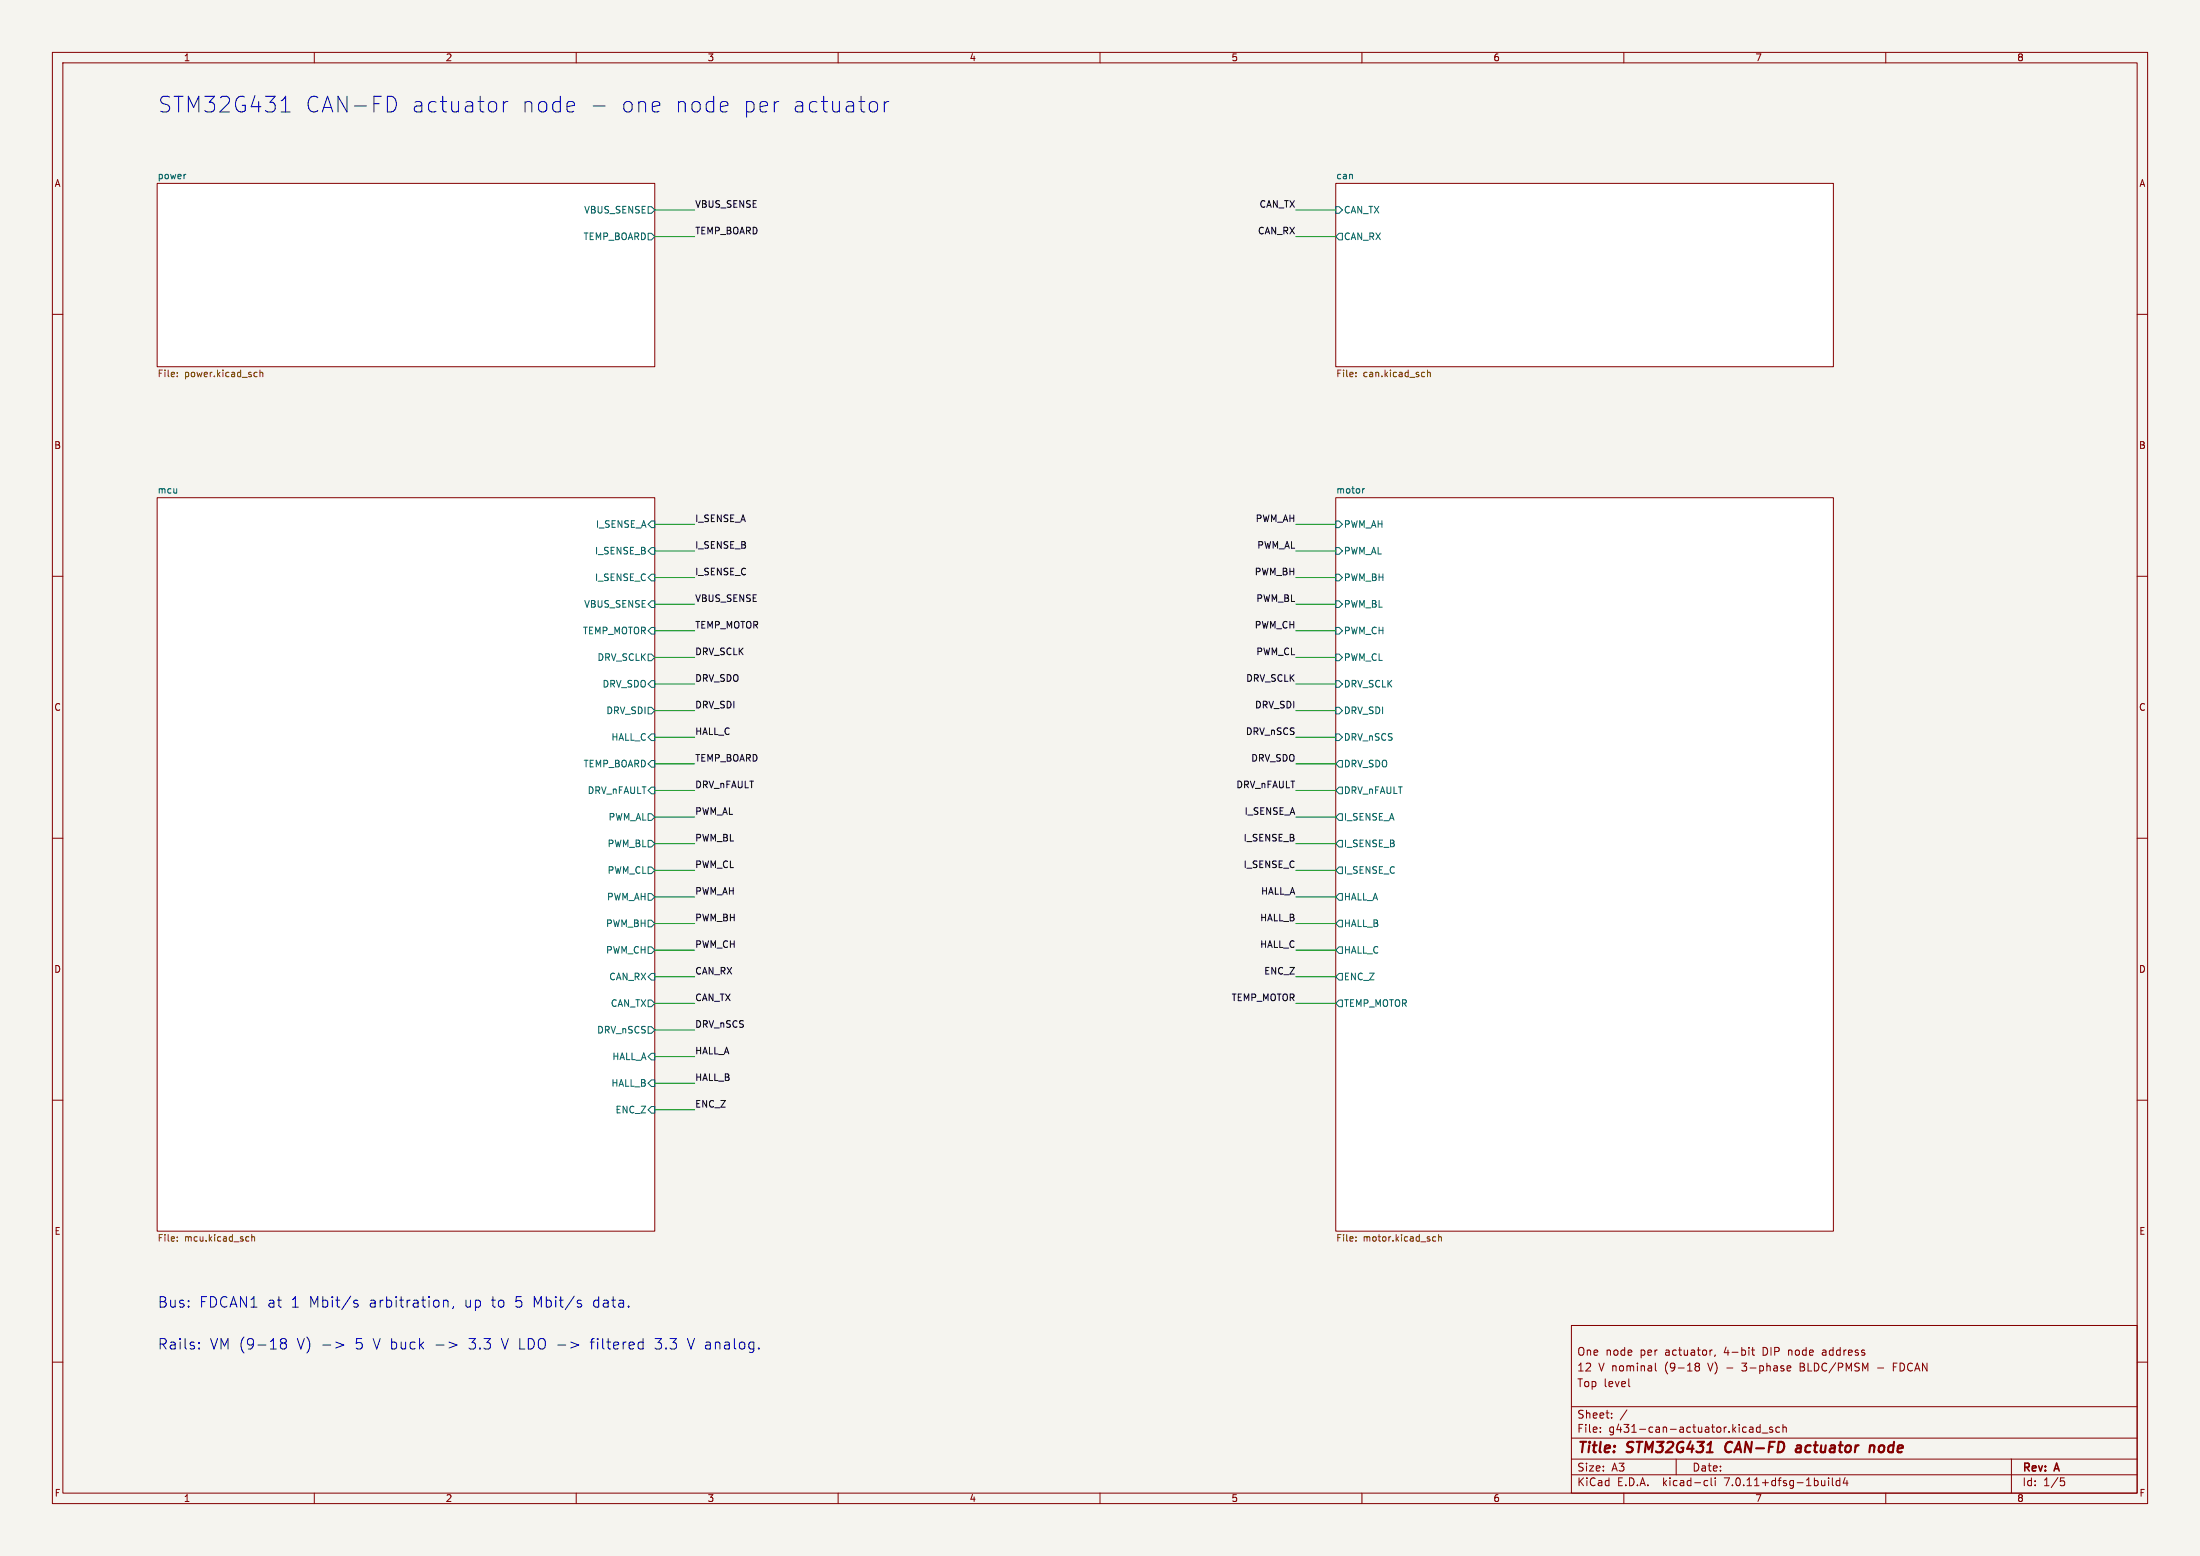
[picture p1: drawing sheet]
(kicad_sch (version 20230121) (generator eeschema)

 (paper "A3")

 (title_block
  (title "STM32G431 CAN-FD actuator node")
  (rev "A")
  (comment 1 "Top level")
  (comment 2 "12 V nominal (9-18 V) - 3-phase BLDC/PMSM - FDCAN")
  (comment 3 "One node per actuator, 4-bit DIP node address"))

 (lib_symbols)

 (wire (pts (xy 125 40.08) (xy 132.62 40.08)) (stroke (width 0) (type default)))
 (wire (pts (xy 125 45.16) (xy 132.62 45.16)) (stroke (width 0) (type default)))
 (wire (pts (xy 125 100.08) (xy 132.62 100.08)) (stroke (width 0) (type default)))
 (wire (pts (xy 125 105.16) (xy 132.62 105.16)) (stroke (width 0) (type default)))
 (wire (pts (xy 125 110.24) (xy 132.62 110.24)) (stroke (width 0) (type default)))
 (wire (pts (xy 125 115.32) (xy 132.62 115.32)) (stroke (width 0) (type default)))
 (wire (pts (xy 125 120.4) (xy 132.62 120.4)) (stroke (width 0) (type default)))
 (wire (pts (xy 125 125.48) (xy 132.62 125.48)) (stroke (width 0) (type default)))
 (wire (pts (xy 125 130.56) (xy 132.62 130.56)) (stroke (width 0) (type default)))
 (wire (pts (xy 125 135.64) (xy 132.62 135.64)) (stroke (width 0) (type default)))
 (wire (pts (xy 125 140.72) (xy 132.62 140.72)) (stroke (width 0) (type default)))
 (wire (pts (xy 125 145.8) (xy 132.62 145.8)) (stroke (width 0) (type default)))
 (wire (pts (xy 125 150.88) (xy 132.62 150.88)) (stroke (width 0) (type default)))
 (wire (pts (xy 125 155.96) (xy 132.62 155.96)) (stroke (width 0) (type default)))
 (wire (pts (xy 125 161.04) (xy 132.62 161.04)) (stroke (width 0) (type default)))
 (wire (pts (xy 125 166.12) (xy 132.62 166.12)) (stroke (width 0) (type default)))
 (wire (pts (xy 125 171.2) (xy 132.62 171.2)) (stroke (width 0) (type default)))
 (wire (pts (xy 125 176.28) (xy 132.62 176.28)) (stroke (width 0) (type default)))
 (wire (pts (xy 125 181.36) (xy 132.62 181.36)) (stroke (width 0) (type default)))
 (wire (pts (xy 125 186.44) (xy 132.62 186.44)) (stroke (width 0) (type default)))
 (wire (pts (xy 125 191.52) (xy 132.62 191.52)) (stroke (width 0) (type default)))
 (wire (pts (xy 125 196.6) (xy 132.62 196.6)) (stroke (width 0) (type default)))
 (wire (pts (xy 125 201.68) (xy 132.62 201.68)) (stroke (width 0) (type default)))
 (wire (pts (xy 125 206.76) (xy 132.62 206.76)) (stroke (width 0) (type default)))
 (wire (pts (xy 125 211.84) (xy 132.62 211.84)) (stroke (width 0) (type default)))
 (wire (pts (xy 255 40.08) (xy 247.38 40.08)) (stroke (width 0) (type default)))
 (wire (pts (xy 255 45.16) (xy 247.38 45.16)) (stroke (width 0) (type default)))
 (wire (pts (xy 255 100.08) (xy 247.38 100.08)) (stroke (width 0) (type default)))
 (wire (pts (xy 255 105.16) (xy 247.38 105.16)) (stroke (width 0) (type default)))
 (wire (pts (xy 255 110.24) (xy 247.38 110.24)) (stroke (width 0) (type default)))
 (wire (pts (xy 255 115.32) (xy 247.38 115.32)) (stroke (width 0) (type default)))
 (wire (pts (xy 255 120.4) (xy 247.38 120.4)) (stroke (width 0) (type default)))
 (wire (pts (xy 255 125.48) (xy 247.38 125.48)) (stroke (width 0) (type default)))
 (wire (pts (xy 255 130.56) (xy 247.38 130.56)) (stroke (width 0) (type default)))
 (wire (pts (xy 255 135.64) (xy 247.38 135.64)) (stroke (width 0) (type default)))
 (wire (pts (xy 255 140.72) (xy 247.38 140.72)) (stroke (width 0) (type default)))
 (wire (pts (xy 255 145.8) (xy 247.38 145.8)) (stroke (width 0) (type default)))
 (wire (pts (xy 255 150.88) (xy 247.38 150.88)) (stroke (width 0) (type default)))
 (wire (pts (xy 255 155.96) (xy 247.38 155.96)) (stroke (width 0) (type default)))
 (wire (pts (xy 255 161.04) (xy 247.38 161.04)) (stroke (width 0) (type default)))
 (wire (pts (xy 255 166.12) (xy 247.38 166.12)) (stroke (width 0) (type default)))
 (wire (pts (xy 255 171.2) (xy 247.38 171.2)) (stroke (width 0) (type default)))
 (wire (pts (xy 255 176.28) (xy 247.38 176.28)) (stroke (width 0) (type default)))
 (wire (pts (xy 255 181.36) (xy 247.38 181.36)) (stroke (width 0) (type default)))
 (wire (pts (xy 255 186.44) (xy 247.38 186.44)) (stroke (width 0) (type default)))
 (wire (pts (xy 255 191.52) (xy 247.38 191.52)) (stroke (width 0) (type default)))
 (text "STM32G431 CAN-FD actuator node - one node per actuator" (at 30 22 0) (effects (font (size 3 3)) (justify left bottom)))
 (text "Bus: FDCAN1 at 1 Mbit/s arbitration, up to 5 Mbit/s data." (at 30 250 0) (effects (font (size 2 2)) (justify left bottom)))
 (text "Rails: VM (9-18 V) -> 5 V buck -> 3.3 V LDO -> filtered 3.3 V analog." (at 30 258 0) (effects (font (size 2 2)) (justify left bottom)))
 (label "VBUS_SENSE" (at 132.62 40.08 0) (fields_autoplaced) (effects (font (size 1.27 1.27)) (justify left bottom)))
 (label "TEMP_BOARD" (at 132.62 45.16 0) (fields_autoplaced) (effects (font (size 1.27 1.27)) (justify left bottom)))
 (label "I_SENSE_A" (at 132.62 100.08 0) (fields_autoplaced) (effects (font (size 1.27 1.27)) (justify left bottom)))
 (label "I_SENSE_B" (at 132.62 105.16 0) (fields_autoplaced) (effects (font (size 1.27 1.27)) (justify left bottom)))
 (label "I_SENSE_C" (at 132.62 110.24 0) (fields_autoplaced) (effects (font (size 1.27 1.27)) (justify left bottom)))
 (label "VBUS_SENSE" (at 132.62 115.32 0) (fields_autoplaced) (effects (font (size 1.27 1.27)) (justify left bottom)))
 (label "TEMP_MOTOR" (at 132.62 120.4 0) (fields_autoplaced) (effects (font (size 1.27 1.27)) (justify left bottom)))
 (label "DRV_SCLK" (at 132.62 125.48 0) (fields_autoplaced) (effects (font (size 1.27 1.27)) (justify left bottom)))
 (label "DRV_SDO" (at 132.62 130.56 0) (fields_autoplaced) (effects (font (size 1.27 1.27)) (justify left bottom)))
 (label "DRV_SDI" (at 132.62 135.64 0) (fields_autoplaced) (effects (font (size 1.27 1.27)) (justify left bottom)))
 (label "HALL_C" (at 132.62 140.72 0) (fields_autoplaced) (effects (font (size 1.27 1.27)) (justify left bottom)))
 (label "TEMP_BOARD" (at 132.62 145.8 0) (fields_autoplaced) (effects (font (size 1.27 1.27)) (justify left bottom)))
 (label "DRV_nFAULT" (at 132.62 150.88 0) (fields_autoplaced) (effects (font (size 1.27 1.27)) (justify left bottom)))
 (label "PWM_AL" (at 132.62 155.96 0) (fields_autoplaced) (effects (font (size 1.27 1.27)) (justify left bottom)))
 (label "PWM_BL" (at 132.62 161.04 0) (fields_autoplaced) (effects (font (size 1.27 1.27)) (justify left bottom)))
 (label "PWM_CL" (at 132.62 166.12 0) (fields_autoplaced) (effects (font (size 1.27 1.27)) (justify left bottom)))
 (label "PWM_AH" (at 132.62 171.2 0) (fields_autoplaced) (effects (font (size 1.27 1.27)) (justify left bottom)))
 (label "PWM_BH" (at 132.62 176.28 0) (fields_autoplaced) (effects (font (size 1.27 1.27)) (justify left bottom)))
 (label "PWM_CH" (at 132.62 181.36 0) (fields_autoplaced) (effects (font (size 1.27 1.27)) (justify left bottom)))
 (label "CAN_RX" (at 132.62 186.44 0) (fields_autoplaced) (effects (font (size 1.27 1.27)) (justify left bottom)))
 (label "CAN_TX" (at 132.62 191.52 0) (fields_autoplaced) (effects (font (size 1.27 1.27)) (justify left bottom)))
 (label "DRV_nSCS" (at 132.62 196.6 0) (fields_autoplaced) (effects (font (size 1.27 1.27)) (justify left bottom)))
 (label "HALL_A" (at 132.62 201.68 0) (fields_autoplaced) (effects (font (size 1.27 1.27)) (justify left bottom)))
 (label "HALL_B" (at 132.62 206.76 0) (fields_autoplaced) (effects (font (size 1.27 1.27)) (justify left bottom)))
 (label "ENC_Z" (at 132.62 211.84 0) (fields_autoplaced) (effects (font (size 1.27 1.27)) (justify left bottom)))
 (label "CAN_TX" (at 247.38 40.08 180) (fields_autoplaced) (effects (font (size 1.27 1.27)) (justify right bottom)))
 (label "CAN_RX" (at 247.38 45.16 180) (fields_autoplaced) (effects (font (size 1.27 1.27)) (justify right bottom)))
 (label "PWM_AH" (at 247.38 100.08 180) (fields_autoplaced) (effects (font (size 1.27 1.27)) (justify right bottom)))
 (label "PWM_AL" (at 247.38 105.16 180) (fields_autoplaced) (effects (font (size 1.27 1.27)) (justify right bottom)))
 (label "PWM_BH" (at 247.38 110.24 180) (fields_autoplaced) (effects (font (size 1.27 1.27)) (justify right bottom)))
 (label "PWM_BL" (at 247.38 115.32 180) (fields_autoplaced) (effects (font (size 1.27 1.27)) (justify right bottom)))
 (label "PWM_CH" (at 247.38 120.4 180) (fields_autoplaced) (effects (font (size 1.27 1.27)) (justify right bottom)))
 (label "PWM_CL" (at 247.38 125.48 180) (fields_autoplaced) (effects (font (size 1.27 1.27)) (justify right bottom)))
 (label "DRV_SCLK" (at 247.38 130.56 180) (fields_autoplaced) (effects (font (size 1.27 1.27)) (justify right bottom)))
 (label "DRV_SDI" (at 247.38 135.64 180) (fields_autoplaced) (effects (font (size 1.27 1.27)) (justify right bottom)))
 (label "DRV_nSCS" (at 247.38 140.72 180) (fields_autoplaced) (effects (font (size 1.27 1.27)) (justify right bottom)))
 (label "DRV_SDO" (at 247.38 145.8 180) (fields_autoplaced) (effects (font (size 1.27 1.27)) (justify right bottom)))
 (label "DRV_nFAULT" (at 247.38 150.88 180) (fields_autoplaced) (effects (font (size 1.27 1.27)) (justify right bottom)))
 (label "I_SENSE_A" (at 247.38 155.96 180) (fields_autoplaced) (effects (font (size 1.27 1.27)) (justify right bottom)))
 (label "I_SENSE_B" (at 247.38 161.04 180) (fields_autoplaced) (effects (font (size 1.27 1.27)) (justify right bottom)))
 (label "I_SENSE_C" (at 247.38 166.12 180) (fields_autoplaced) (effects (font (size 1.27 1.27)) (justify right bottom)))
 (label "HALL_A" (at 247.38 171.2 180) (fields_autoplaced) (effects (font (size 1.27 1.27)) (justify right bottom)))
 (label "HALL_B" (at 247.38 176.28 180) (fields_autoplaced) (effects (font (size 1.27 1.27)) (justify right bottom)))
 (label "HALL_C" (at 247.38 181.36 180) (fields_autoplaced) (effects (font (size 1.27 1.27)) (justify right bottom)))
 (label "ENC_Z" (at 247.38 186.44 180) (fields_autoplaced) (effects (font (size 1.27 1.27)) (justify right bottom)))
 (label "TEMP_MOTOR" (at 247.38 191.52 180) (fields_autoplaced) (effects (font (size 1.27 1.27)) (justify right bottom)))
 (sheet (at 30 35) (size 95 35) (fields_autoplaced) (stroke (width 0.1524) (type solid)) (fill (color 0 0 0 0.0000))
  (property "Sheetname" "power" (at 30 34.2884 0) (effects (font (size 1.27 1.27)) (justify left bottom)))
  (property "Sheetfile" "power.kicad_sch" (at 30 70.5846 0) (effects (font (size 1.27 1.27)) (justify left top))) (pin "VBUS_SENSE" output (at 125 40.08 0) (effects (font (size 1.27 1.27)) (justify right))) (pin "TEMP_BOARD" output (at 125 45.16 0) (effects (font (size 1.27 1.27)) (justify right))))
 (sheet (at 30 95) (size 95 140) (fields_autoplaced) (stroke (width 0.1524) (type solid)) (fill (color 0 0 0 0.0000))
  (property "Sheetname" "mcu" (at 30 94.2884 0) (effects (font (size 1.27 1.27)) (justify left bottom)))
  (property "Sheetfile" "mcu.kicad_sch" (at 30 235.5846 0) (effects (font (size 1.27 1.27)) (justify left top))) (pin "I_SENSE_A" input (at 125 100.08 0) (effects (font (size 1.27 1.27)) (justify right))) (pin "I_SENSE_B" input (at 125 105.16 0) (effects (font (size 1.27 1.27)) (justify right))) (pin "I_SENSE_C" input (at 125 110.24 0) (effects (font (size 1.27 1.27)) (justify right))) (pin "VBUS_SENSE" input (at 125 115.32 0) (effects (font (size 1.27 1.27)) (justify right))) (pin "TEMP_MOTOR" input (at 125 120.4 0) (effects (font (size 1.27 1.27)) (justify right))) (pin "DRV_SCLK" output (at 125 125.48 0) (effects (font (size 1.27 1.27)) (justify right))) (pin "DRV_SDO" input (at 125 130.56 0) (effects (font (size 1.27 1.27)) (justify right))) (pin "DRV_SDI" output (at 125 135.64 0) (effects (font (size 1.27 1.27)) (justify right))) (pin "HALL_C" input (at 125 140.72 0) (effects (font (size 1.27 1.27)) (justify right))) (pin "TEMP_BOARD" input (at 125 145.8 0) (effects (font (size 1.27 1.27)) (justify right))) (pin "DRV_nFAULT" input (at 125 150.88 0) (effects (font (size 1.27 1.27)) (justify right))) (pin "PWM_AL" output (at 125 155.96 0) (effects (font (size 1.27 1.27)) (justify right))) (pin "PWM_BL" output (at 125 161.04 0) (effects (font (size 1.27 1.27)) (justify right))) (pin "PWM_CL" output (at 125 166.12 0) (effects (font (size 1.27 1.27)) (justify right))) (pin "PWM_AH" output (at 125 171.2 0) (effects (font (size 1.27 1.27)) (justify right))) (pin "PWM_BH" output (at 125 176.28 0) (effects (font (size 1.27 1.27)) (justify right))) (pin "PWM_CH" output (at 125 181.36 0) (effects (font (size 1.27 1.27)) (justify right))) (pin "CAN_RX" input (at 125 186.44 0) (effects (font (size 1.27 1.27)) (justify right))) (pin "CAN_TX" output (at 125 191.52 0) (effects (font (size 1.27 1.27)) (justify right))) (pin "DRV_nSCS" output (at 125 196.6 0) (effects (font (size 1.27 1.27)) (justify right))) (pin "HALL_A" input (at 125 201.68 0) (effects (font (size 1.27 1.27)) (justify right))) (pin "HALL_B" input (at 125 206.76 0) (effects (font (size 1.27 1.27)) (justify right))) (pin "ENC_Z" input (at 125 211.84 0) (effects (font (size 1.27 1.27)) (justify right))))
 (sheet (at 255 35) (size 95 35) (fields_autoplaced) (stroke (width 0.1524) (type solid)) (fill (color 0 0 0 0.0000))
  (property "Sheetname" "can" (at 255 34.2884 0) (effects (font (size 1.27 1.27)) (justify left bottom)))
  (property "Sheetfile" "can.kicad_sch" (at 255 70.5846 0) (effects (font (size 1.27 1.27)) (justify left top))) (pin "CAN_TX" input (at 255 40.08 180) (effects (font (size 1.27 1.27)) (justify left))) (pin "CAN_RX" output (at 255 45.16 180) (effects (font (size 1.27 1.27)) (justify left))))
 (sheet (at 255 95) (size 95 140) (fields_autoplaced) (stroke (width 0.1524) (type solid)) (fill (color 0 0 0 0.0000))
  (property "Sheetname" "motor" (at 255 94.2884 0) (effects (font (size 1.27 1.27)) (justify left bottom)))
  (property "Sheetfile" "motor.kicad_sch" (at 255 235.5846 0) (effects (font (size 1.27 1.27)) (justify left top))) (pin "PWM_AH" input (at 255 100.08 180) (effects (font (size 1.27 1.27)) (justify left))) (pin "PWM_AL" input (at 255 105.16 180) (effects (font (size 1.27 1.27)) (justify left))) (pin "PWM_BH" input (at 255 110.24 180) (effects (font (size 1.27 1.27)) (justify left))) (pin "PWM_BL" input (at 255 115.32 180) (effects (font (size 1.27 1.27)) (justify left))) (pin "PWM_CH" input (at 255 120.4 180) (effects (font (size 1.27 1.27)) (justify left))) (pin "PWM_CL" input (at 255 125.48 180) (effects (font (size 1.27 1.27)) (justify left))) (pin "DRV_SCLK" input (at 255 130.56 180) (effects (font (size 1.27 1.27)) (justify left))) (pin "DRV_SDI" input (at 255 135.64 180) (effects (font (size 1.27 1.27)) (justify left))) (pin "DRV_nSCS" input (at 255 140.72 180) (effects (font (size 1.27 1.27)) (justify left))) (pin "DRV_SDO" output (at 255 145.8 180) (effects (font (size 1.27 1.27)) (justify left))) (pin "DRV_nFAULT" output (at 255 150.88 180) (effects (font (size 1.27 1.27)) (justify left))) (pin "I_SENSE_A" output (at 255 155.96 180) (effects (font (size 1.27 1.27)) (justify left))) (pin "I_SENSE_B" output (at 255 161.04 180) (effects (font (size 1.27 1.27)) (justify left))) (pin "I_SENSE_C" output (at 255 166.12 180) (effects (font (size 1.27 1.27)) (justify left))) (pin "HALL_A" output (at 255 171.2 180) (effects (font (size 1.27 1.27)) (justify left))) (pin "HALL_B" output (at 255 176.28 180) (effects (font (size 1.27 1.27)) (justify left))) (pin "HALL_C" output (at 255 181.36 180) (effects (font (size 1.27 1.27)) (justify left))) (pin "ENC_Z" output (at 255 186.44 180) (effects (font (size 1.27 1.27)) (justify left))) (pin "TEMP_MOTOR" output (at 255 191.52 180) (effects (font (size 1.27 1.27)) (justify left))))

 (sheet_instances (path "" (page "1"))))
